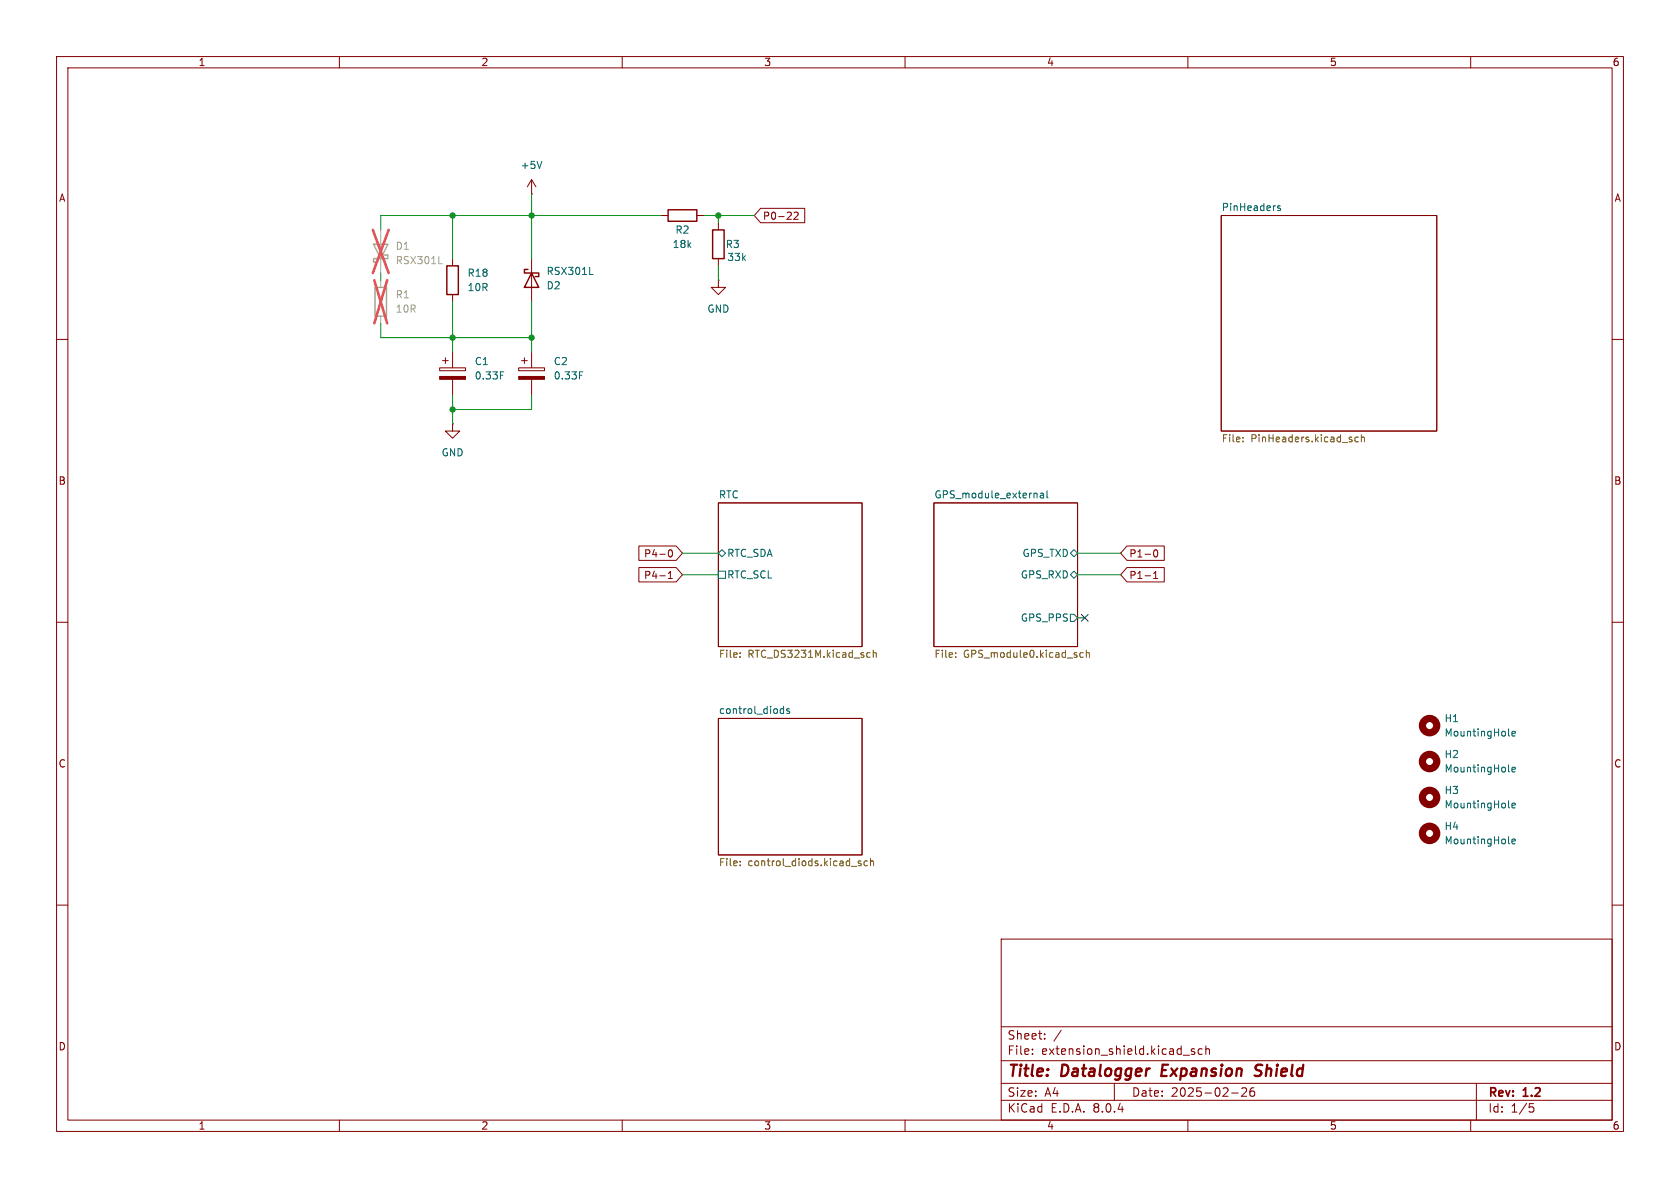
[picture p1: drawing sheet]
<svg xmlns="http://www.w3.org/2000/svg" width="297mm" height="210mm" viewBox="0 0 297 210" stroke-linecap="round" stroke-linejoin="round" font-family="sans-serif">
<g fill="none" stroke="#840000" stroke-width=".18">
<path d="M10 10h277v190h-277zM12 12h273v186h-273zM60 10v2M110 10v2M160 10v2M210 10v2M260 10v2M94 34.3h.1M94 31.8v2.5M94 31.8l-.8 1.2M94 31.8l.7 1.2M116.8 38.1h1.3"/>
<path d="M123.2 38.1h1.3M127 39.4v1.2M134.5 36.8h7.8v2.6h-7.8l-1.2-1.3zM140.4 37.6l.5-.1 .2 .4-.8 .9h.8M215.9 38.1h38.1v38.1h-38.1zM10 60h2M80 45.7v1.3M80 52.1v1.2M94 45.7v7.6M127 49.5v1.3h1.3l-1.3 1.3-1.3-1.3h1.3M127 49.5h.1M127 45.7v1.3"/>
<path d="M285 60h2M77.7 65h4.6v.5h-4.6zM78.2 63.8h1M78.7 63.2v1.1M80 74.9v1.3h1.3l-1.3 1.3-1.3-1.3h1.3M80 74.9h.1M80 62.2v2.8M80 67.1v2.8M91.7 65h4.6v.5h-4.6zM92.2 63.8h1M92.7 63.2v1.1M94 62.2v2.8"/>
<path d="M94 67.1v2.8M112.9 96.5h6.6l1.1 1.3-1.1 1.3h-6.6zM118.3 97.3l.2-.1a.68 .68 0 0 1 .4 .6 .68 .68 0 0 1-.4 .7l-.2-.2-.1-.3zM127 88.9h25.4v25.4h-25.4zM165.1 88.9h25.4v25.4h-25.4zM199.2 96.5h6.6v2.6h-6.6l-1.1-1.3zM204.1 97.3l.1-.1a.68 .68 0 0 1 .5 .6 .68 .68 0 0 1-.5 .7l-.1-.2-.2-.3zM10 110h2M112.9 100.3h6.6l1.1 1.3-1.1 1.3h-6.6zM118.2 102.3h.7M118.2 101.4l.3-.4v1.3M199.2 100.3h6.6v2.6h-6.6l-1.1-1.3z"/>
<path d="M203.9 102.3h.8M203.9 101.4l.4-.4v1.3M285 110h2M127 127h25.4v24.1h-25.4zM10 160h2M285 160h2M177 166h108v32h-108zM60 198v2M110 198v2M160 198v2M177 194.5h108M177 191.5h108"/>
<path d="M177 187.5h108M177 181.5h108M182.5 186.3v.1M182.5 185.5v.1M184.7 183.6v.1M184.7 182.8v.1M187.6 182.1l-1.3 2M197 191.5v3M209.2 186.5h1.1M210 198v2M211.2 185.5l-.4-.1-.2 .2 .1 .2 .5 .2v.3h-.6M212.5 185.5l-.4-.1-.3 .3v.4l.2 .2h.5"/>
<path d="M213.2 185.5l.2-.1 .3 .1 .1 .9M213.2 184.9v1.5M217.7 193.2h1.2M220.3 192.4v.5l-.8 .9h.9M221.2 192.4a1.17 1.17 0 0 0-.1 1.3h.6l.1-.5-.3-.3h-.3l-.2 .3M221.7 192.3l-.5 .1M260 198v2M261 191.5v6.5M270.4 195.1h.7M270.5 195.7h.4l.3 .3-.2 .5-.5 .1"/>
</g>
<path d="M205.6 188.2l-.3 2h1M222.8 190a.85 .85 0 0 1-1 .1M222.9 188.2l-.7 .1a.46 .46 0 0 0-.2 .5 .46 .46 0 0 0 .3 .4l.5 .2" fill="none" stroke="#840000" stroke-width=".4"/>
<g fill="none" stroke="#006464" stroke-width=".18">
<path d="M95.8 28.5l-.4 1.3M226.3 36.4h-.3l-.1 .2v.1l.4 .2v.3h-.4M104.3 48.5h.6M88.5 65.7h.6M102.4 65.7h.6M127.6 97.2l.7 .6-.7 .6-.6-.6zM183.9 87.2h.5l.1 .8M184.5 87.5h-.4l-.2 .2 .2 .3h.4M185.1 86.8v1l.2 .2M189.2 97.8l.7-.6 .6 .6-.6 .6zM127 101h1.3v1.2h-1.3zM189.2 108.6h.7l.6 .6-.6 .7h-.7z"/>
<path d="M189.2 101.6l.7-.6 .6 .6-.6 .6zM138 126.1h.5M138 125.3h.5M138.5 124.9v1.2M139.6 125.3h-.3l-.2 .2v.1l.5 .2v.3h-.5M266.7 136.3l.2 .2M266.7 129.9l.2 .2M267.3 136l.6-.1-.1-.2-.3-.1-.2 .2 .1 .6h.4M267.3 129.7l.6-.1-.1-.3h-.3l-.2 .2 .1 .6h.4M266.7 142.6l.2 .2M266.7 149l.2 .2M267.3 142.4l.6-.1-.1-.3h-.3l-.2 .2 .1 .6h.4"/>
<path d="M267.3 148.7l.6-.1-.1-.2-.3-.1-.2 .2 .1 .6h.4"/>
</g>
<g fill="none" stroke="#725600" stroke-width=".18">
<path d="M219.7 78v.1M219.7 77.3v.1M240.1 77.3h-.3l-.3 .2 .1 .5h.5M240.7 77.4l.2-.1h.3v.8M240.7 76.8v1.3M130.8 115.4v.1M130.8 116.1v.1M153.5 115.4h.3M153.8 116.1l-.3 .1M154.4 115.5l.2-.1h.3v.8M154.4 114.9v1.3M168.9 116.1v.1"/>
<path d="M168.9 115.4v.1M191.5 115.4h-.4l-.2 .2 .1 .5h.5M192.1 115.5l.1-.1h.3l.1 .8M192.1 114.9v1.3M130.8 152.9v.1M130.8 152.3v.1M152.2 152.3l-.3-.1-.2 .2 .1 .2 .4 .1v.3h-.5M153.3 152.3l-.3-.1-.3 .2 .2 .6h.4M153.9 152.3l.2-.1 .3 .1v.7M153.9 151.8v1.2"/>
</g>
<g fill="none" stroke="#840000" stroke-width="1.3">
<circle cx="252.7" cy="134.6" r="1.27"/>
<circle cx="252.7" cy="128.3" r="1.27"/>
<circle cx="252.7" cy="141" r="1.27"/>
<circle cx="252.7" cy="147.3" r="1.27"/>
</g>
<path d="M66 43.2h2.6l-1.3 2.5zM66.3 50.8h2v5.1h-2zM67.9 45.1h.7v.6h-2.6v.7h.7" fill="none" stroke="#a1a1a1" stroke-width=".25"/>
<path d="M67.3 40.6v7.7M67.3 49.5v1.3M67.3 55.9v1.3" fill="none" stroke="#a1a1a1" stroke-width=".18"/>
<path d="M65.9 40.6l2.8 7.7M66.2 49.5l2.3 7.7M68.5 49.5l-2.3 7.7M68.7 40.6l-2.8 7.7" fill="none" stroke="#e65255" stroke-width=".46"/>
<g fill="#840000" stroke="#840000" stroke-width=".18">
<path d="M77.7 66.5h4.6v.6h-4.6z"/>
<path d="M91.7 66.5h4.6v.6h-4.6z"/>
</g>
<path d="M77.6 46.6h.6" fill="none" stroke="#989898" stroke-width=".18"/>
<path d="M118.1 37.1h5.1v2h-5.1zM79 47h2v5.1h-2zM93.3 47.6h-.6v.7h2.5v.6h-.6M94 48.3l1.2 2.5h-2.5zM126 40.6h2v5.1h-2z" fill="none" stroke="#840000" stroke-width=".25"/>
<g fill="none" stroke="#009600" stroke-width=".18">
<path d="M80 38.1v7.6M94 34.3v11.4M116.8 38.1h-49.5v2.5M124.5 38.1h8.8M127 38.1v1.3M67.3 48.3v1.2M67.3 57.2v2.5h26.7M80 53.3v8.9M94 53.3v8.9M127 47v2.5M80 69.9v5M94 69.9v2.5h-14"/>
<path d="M120.6 97.8h6.4M190.5 97.8h7.6M120.6 101.6h6.4M190.5 101.6h7.6M190.5 109.2h1.3"/>
</g>
<path d="M191.2 108.6l1.2 1.2M192.4 108.6l-1.2 1.2" fill="none" stroke="#000084" stroke-width=".18"/>
<g fill="#009600" stroke="#009600" stroke-width=".18">
<circle cx="80" cy="38.1" r=".46"/>
<circle cx="94" cy="38.1" r=".46"/>
<circle cx="80" cy="72.4" r=".46"/>
<circle cx="80" cy="59.7" r=".46"/>
<circle cx="94" cy="59.7" r=".46"/>
<circle cx="127" cy="38.1" r=".46"/>
</g>
<g font-size="2.8" fill="#840000">
<text x="178" y="190.9">Title:</text>
<text x="187.7" y="190.9">Datalogger</text>
<text x="206.2" y="190.9">Expansion</text>
<text x="223.5" y="190.9">Shield</text>
</g>
<g font-size="2.1" fill="#840000">
<text x="178" y="184">Sheet:</text>
<text x="178" y="186.7">File:</text>
<text x="184.1" y="186.7">extension_shield.kicad_sch</text>
<text x="178" y="196.9">KiCad</text>
<text x="178" y="194.1">Size:</text>
<text x="184.7" y="194.1">A4</text>
<text x="185.7" y="196.9">E.D.A.</text>
<text x="193.3" y="196.9">8.0.4</text>
<text x="200" y="194.1">Date:</text>
<text x="207" y="194.1">2025-02-26</text>
<text x="263" y="194.3">Rev:</text>
<text x="263" y="196.9">Id:</text>
<text x="267.1" y="196.9">1/5</text>
<text x="269.4" y="194.3">1.2</text>
</g>
<g font-size="1.8" fill="#840000">
<text x="35" y="11.9">1</text>
<text x="85" y="11.9">2</text>
<text x="135" y="11.9">3</text>
<text x="185" y="11.9">4</text>
<text x="235" y="11.9">5</text>
<text x="285" y="11.9">6</text>
<text x="10.3" y="35.9">A</text>
<text x="285.3" y="35.9">A</text>
<text x="134.8" y="39.1">P0-22</text>
<text x="10.3" y="85.9">B</text>
<text x="285.3" y="85.9">B</text>
<text x="113.8" y="98.7">P4-0</text>
<text x="199.5" y="98.7">P1-0</text>
<text x="113.8" y="102.6">P4-1</text>
<text x="199.5" y="102.6">P1-1</text>
<text x="10.3" y="135.9">C</text>
<text x="285.3" y="135.9">C</text>
<text x="10.3" y="185.9">D</text>
<text x="285.3" y="185.9">D</text>
<text x="35" y="199.9">1</text>
<text x="85" y="199.9">2</text>
<text x="135" y="199.9">3</text>
<text x="185" y="199.9">4</text>
<text x="235" y="199.9">5</text>
<text x="285" y="199.9">6</text>
</g>
<g font-size="1.8" fill="#006464">
<text x="91.9" y="30.1">+5V</text>
<text x="119.3" y="41.5">R2</text>
<text x="215.9" y="37.4">PinHeaders</text>
<text x="118.8" y="44">18k</text>
<text x="128.2" y="44">R3</text>
<text x="128.5" y="46.3">33k</text>
<text x="82.6" y="49.1">R18</text>
<text x="82.6" y="51.7">10R</text>
<text x="96.5" y="51.3">D2</text>
<text x="96.5" y="48.8">RSX301L</text>
<text x="125" y="55.5">GND</text>
<text x="83.8" y="64.7">C1</text>
<text x="97.8" y="64.7">C2</text>
<text x="83.8" y="67.3">0.33F</text>
<text x="97.8" y="67.3">0.33F</text>
<text x="78" y="80.9">GND</text>
<text x="127" y="88.2">RTC</text>
<text x="165.1" y="88.2">GPS_module_external</text>
<text x="128.5" y="98.7">RTC_SDA</text>
<text x="180.7" y="98.7">GPS_TXD</text>
<text x="128.5" y="102.5">RTC_SCL</text>
<text x="180.4" y="102.5">GPS_RXD</text>
<text x="180.4" y="110.1">GPS_PPS</text>
<text x="127" y="126.3">control_diods</text>
<text x="255.3" y="127.9">H1</text>
<text x="255.3" y="130.4">MountingHole</text>
<text x="255.3" y="134.2">H2</text>
<text x="255.3" y="136.8">MountingHole</text>
<text x="255.3" y="140.6">H3</text>
<text x="255.3" y="143.1">MountingHole</text>
<text x="255.3" y="146.9">H4</text>
<text x="255.3" y="149.5">MountingHole</text>
</g>
<g font-size="1.8" fill="#989898">
<text x="69.9" y="44.4">D1</text>
<text x="69.9" y="46.9">RSX301L</text>
<text x="69.9" y="52.9">R1</text>
<text x="69.9" y="55.5">10R</text>
</g>
<g font-size="1.8" fill="#725600">
<text x="215.9" y="78.5">File:</text>
<text x="221.1" y="78.5">PinHeaders.kicad_sch</text>
<text x="127" y="116.6">File:</text>
<text x="132.2" y="116.6">RTC_DS3231M.kicad_sch</text>
<text x="165.1" y="116.6">File:</text>
<text x="170.3" y="116.6">GPS_module0.kicad_sch</text>
<text x="127" y="153.4">File:</text>
<text x="132.2" y="153.4">control_diods.kicad_sch</text>
</g>
</svg>
